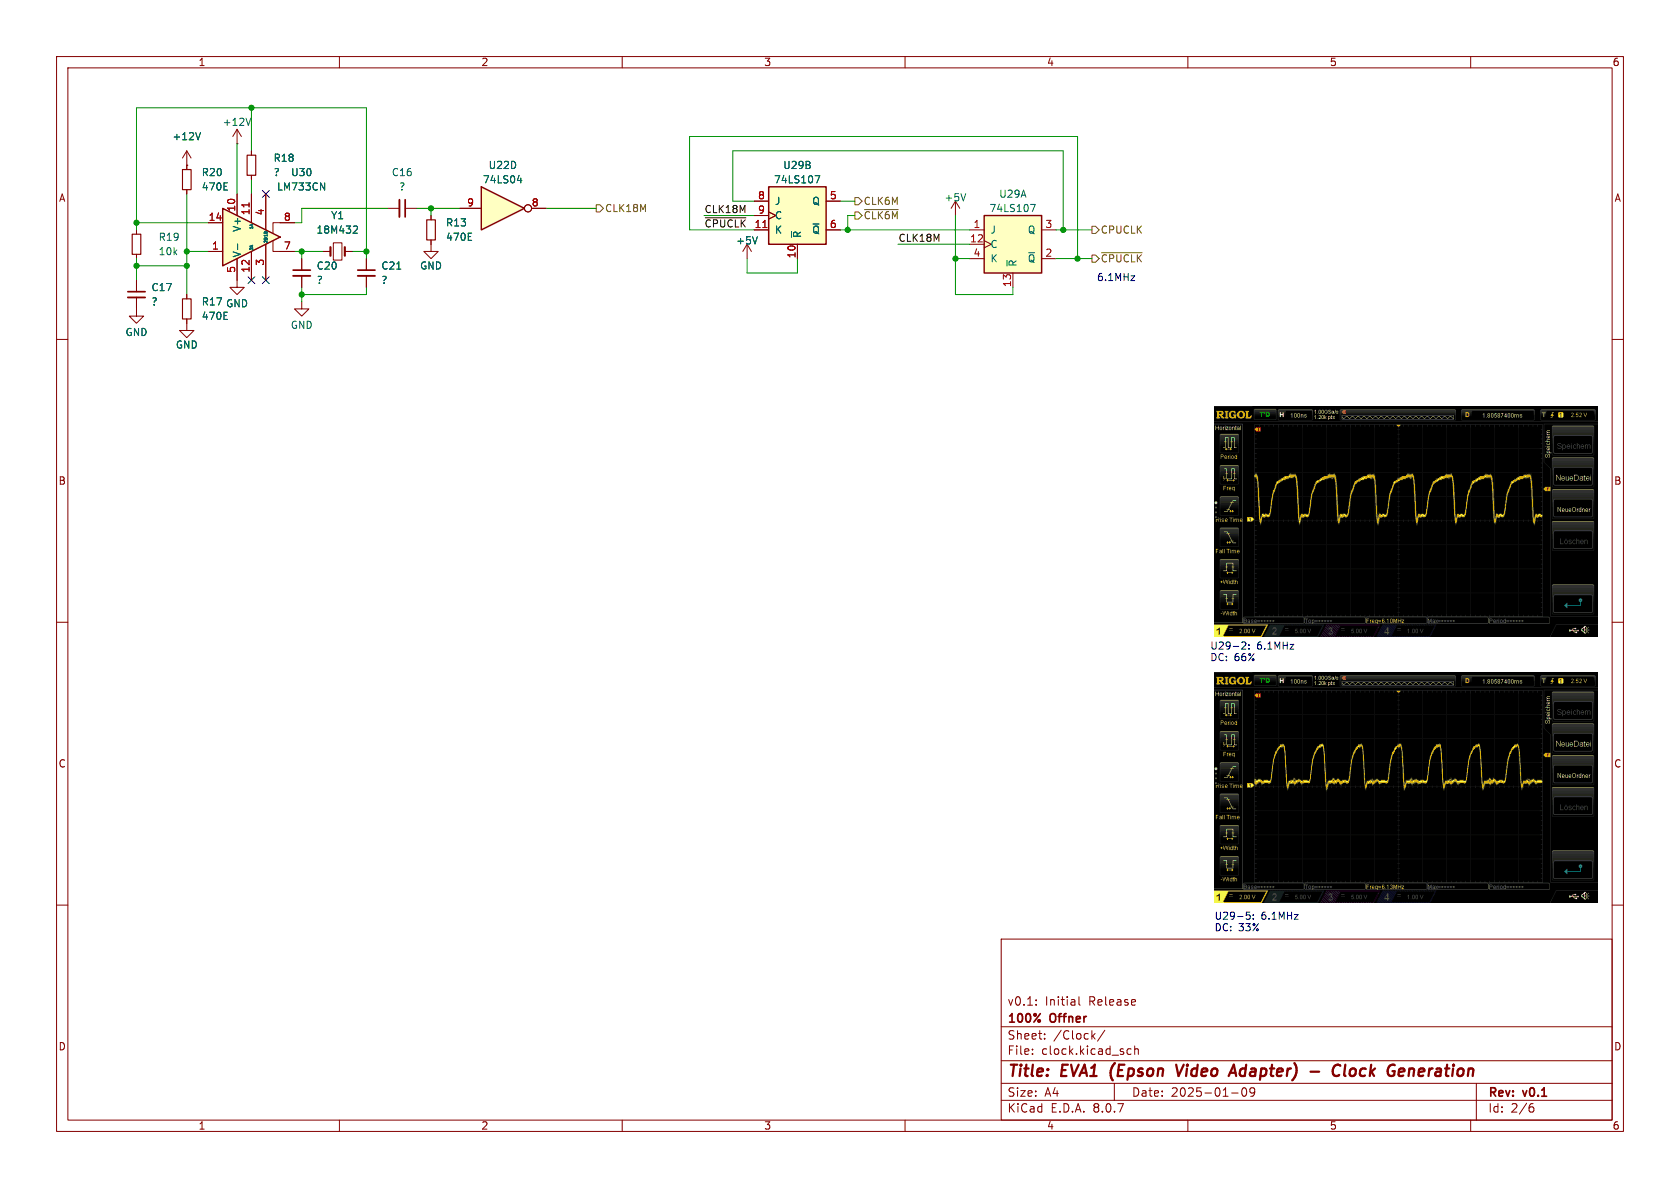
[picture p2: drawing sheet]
(kicad_sch
 (version 20231120)
 (generator "eeschema")
 (generator_version "8.0")
 (paper "A4")
 (title_block
  (title "EVA1 (Epson Video Adapter) - Clock Generation")
  (date "2025-01-09")
  (rev "v0.1")
  (company "100% Offner")
  (comment 1 "v0.1: Initial Release"))
 (lib_symbols
  (symbol "74xx:74LS04" (exclude_from_sim no) (in_bom yes) (on_board yes)
   (property "Reference" "U" (at 0 1.27 0) (effects (font (size 1.27 1.27))))
   (property "Value" "74LS04" (at 0 -1.27 0) (effects (font (size 1.27 1.27))))
   (property "Footprint" "" (at 0 0 0) (effects (font (size 1.27 1.27)) (hide yes)))
   (property "Datasheet" "http://www.ti.com/lit/gpn/sn74LS04" (at 0 0 0) (effects (font (size 1.27 1.27)) (hide yes)))
   (property "Description" "Hex Inverter" (at 0 0 0) (effects (font (size 1.27 1.27)) (hide yes)))
   (property "ki_locked" "" (at 0 0 0) (effects (font (size 1.27 1.27))))
   (symbol "74LS04_1_0"
    (polyline (pts (xy -3.81 3.81) (xy -3.81 -3.81) (xy 3.81 0) (xy -3.81 3.81)) (stroke (width 0.254) (type default)) (fill (type background)))
    (pin input line (at -7.62 0 0) (length 3.81) (name "~" (effects (font (size 1.27 1.27)))) (number "1" (effects (font (size 1.27 1.27)))))
    (pin output inverted (at 7.62 0 180) (length 3.81) (name "~" (effects (font (size 1.27 1.27)))) (number "2" (effects (font (size 1.27 1.27))))))
   (symbol "74LS04_2_0"
    (polyline (pts (xy -3.81 3.81) (xy -3.81 -3.81) (xy 3.81 0) (xy -3.81 3.81)) (stroke (width 0.254) (type default)) (fill (type background)))
    (pin input line (at -7.62 0 0) (length 3.81) (name "~" (effects (font (size 1.27 1.27)))) (number "3" (effects (font (size 1.27 1.27)))))
    (pin output inverted (at 7.62 0 180) (length 3.81) (name "~" (effects (font (size 1.27 1.27)))) (number "4" (effects (font (size 1.27 1.27))))))
   (symbol "74LS04_3_0"
    (polyline (pts (xy -3.81 3.81) (xy -3.81 -3.81) (xy 3.81 0) (xy -3.81 3.81)) (stroke (width 0.254) (type default)) (fill (type background)))
    (pin input line (at -7.62 0 0) (length 3.81) (name "~" (effects (font (size 1.27 1.27)))) (number "5" (effects (font (size 1.27 1.27)))))
    (pin output inverted (at 7.62 0 180) (length 3.81) (name "~" (effects (font (size 1.27 1.27)))) (number "6" (effects (font (size 1.27 1.27))))))
   (symbol "74LS04_4_0"
    (polyline (pts (xy -3.81 3.81) (xy -3.81 -3.81) (xy 3.81 0) (xy -3.81 3.81)) (stroke (width 0.254) (type default)) (fill (type background)))
    (pin output inverted (at 7.62 0 180) (length 3.81) (name "~" (effects (font (size 1.27 1.27)))) (number "8" (effects (font (size 1.27 1.27)))))
    (pin input line (at -7.62 0 0) (length 3.81) (name "~" (effects (font (size 1.27 1.27)))) (number "9" (effects (font (size 1.27 1.27))))))
   (symbol "74LS04_5_0"
    (polyline (pts (xy -3.81 3.81) (xy -3.81 -3.81) (xy 3.81 0) (xy -3.81 3.81)) (stroke (width 0.254) (type default)) (fill (type background)))
    (pin output inverted (at 7.62 0 180) (length 3.81) (name "~" (effects (font (size 1.27 1.27)))) (number "10" (effects (font (size 1.27 1.27)))))
    (pin input line (at -7.62 0 0) (length 3.81) (name "~" (effects (font (size 1.27 1.27)))) (number "11" (effects (font (size 1.27 1.27))))))
   (symbol "74LS04_6_0"
    (polyline (pts (xy -3.81 3.81) (xy -3.81 -3.81) (xy 3.81 0) (xy -3.81 3.81)) (stroke (width 0.254) (type default)) (fill (type background)))
    (pin output inverted (at 7.62 0 180) (length 3.81) (name "~" (effects (font (size 1.27 1.27)))) (number "12" (effects (font (size 1.27 1.27)))))
    (pin input line (at -7.62 0 0) (length 3.81) (name "~" (effects (font (size 1.27 1.27)))) (number "13" (effects (font (size 1.27 1.27))))))
   (symbol "74LS04_7_0"
    (pin power_in line (at 0 12.7 270) (length 5.08) (name "VCC" (effects (font (size 1.27 1.27)))) (number "14" (effects (font (size 1.27 1.27)))))
    (pin power_in line (at 0 -12.7 90) (length 5.08) (name "GND" (effects (font (size 1.27 1.27)))) (number "7" (effects (font (size 1.27 1.27))))))
   (symbol "74LS04_7_1"
    (rectangle (start -5.08 7.62) (end 5.08 -7.62) (stroke (width 0.254) (type default)) (fill (type background)))))
  (symbol "74xx:74LS107"
   (pin_names
    (offset 1.016)) (exclude_from_sim no) (in_bom yes) (on_board yes)
   (property "Reference" "U" (at -7.62 8.89 0) (effects (font (size 1.27 1.27))))
   (property "Value" "74LS107" (at -7.62 -8.89 0) (effects (font (size 1.27 1.27))))
   (property "Footprint" "" (at 0 0 0) (effects (font (size 1.27 1.27)) (hide yes)))
   (property "Datasheet" "http://www.ti.com/lit/gpn/sn74LS107" (at 0 0 0) (effects (font (size 1.27 1.27)) (hide yes)))
   (property "Description" "Dual JK Flip-Flop, reset" (at 0 0 0) (effects (font (size 1.27 1.27)) (hide yes)))
   (property "ki_locked" "" (at 0 0 0) (effects (font (size 1.27 1.27))))
   (symbol "74LS107_1_0"
    (pin input line (at -7.62 2.54 0) (length 2.54) (name "J" (effects (font (size 1.27 1.27)))) (number "1" (effects (font (size 1.27 1.27)))))
    (pin input clock (at -7.62 0 0) (length 2.54) (name "C" (effects (font (size 1.27 1.27)))) (number "12" (effects (font (size 1.27 1.27)))))
    (pin input line (at 0 -7.62 90) (length 2.54) (name "~{R}" (effects (font (size 1.27 1.27)))) (number "13" (effects (font (size 1.27 1.27)))))
    (pin output line (at 7.62 -2.54 180) (length 2.54) (name "~{Q}" (effects (font (size 1.27 1.27)))) (number "2" (effects (font (size 1.27 1.27)))))
    (pin output line (at 7.62 2.54 180) (length 2.54) (name "Q" (effects (font (size 1.27 1.27)))) (number "3" (effects (font (size 1.27 1.27)))))
    (pin input line (at -7.62 -2.54 0) (length 2.54) (name "K" (effects (font (size 1.27 1.27)))) (number "4" (effects (font (size 1.27 1.27))))))
   (symbol "74LS107_1_1"
    (rectangle (start -5.08 5.08) (end 5.08 -5.08) (stroke (width 0.254) (type default)) (fill (type background))))
   (symbol "74LS107_2_0"
    (pin input line (at 0 -7.62 90) (length 2.54) (name "~{R}" (effects (font (size 1.27 1.27)))) (number "10" (effects (font (size 1.27 1.27)))))
    (pin input line (at -7.62 -2.54 0) (length 2.54) (name "K" (effects (font (size 1.27 1.27)))) (number "11" (effects (font (size 1.27 1.27)))))
    (pin output line (at 7.62 2.54 180) (length 2.54) (name "Q" (effects (font (size 1.27 1.27)))) (number "5" (effects (font (size 1.27 1.27)))))
    (pin output line (at 7.62 -2.54 180) (length 2.54) (name "~{Q}" (effects (font (size 1.27 1.27)))) (number "6" (effects (font (size 1.27 1.27)))))
    (pin input line (at -7.62 2.54 0) (length 2.54) (name "J" (effects (font (size 1.27 1.27)))) (number "8" (effects (font (size 1.27 1.27)))))
    (pin input clock (at -7.62 0 0) (length 2.54) (name "C" (effects (font (size 1.27 1.27)))) (number "9" (effects (font (size 1.27 1.27))))))
   (symbol "74LS107_2_1"
    (rectangle (start -5.08 5.08) (end 5.08 -5.08) (stroke (width 0.254) (type default)) (fill (type background))))
   (symbol "74LS107_3_0"
    (pin power_in line (at 0 10.16 270) (length 2.54) (name "VCC" (effects (font (size 1.27 1.27)))) (number "14" (effects (font (size 1.27 1.27)))))
    (pin power_in line (at 0 -10.16 90) (length 2.54) (name "GND" (effects (font (size 1.27 1.27)))) (number "7" (effects (font (size 1.27 1.27))))))
   (symbol "74LS107_3_1"
    (rectangle (start -5.08 7.62) (end 5.08 -7.62) (stroke (width 0.254) (type default)) (fill (type background)))))
  (symbol "Amplifier_Difference:LM733CN"
   (pin_names
    (offset 0.127)) (exclude_from_sim no) (in_bom yes) (on_board yes)
   (property "Reference" "U" (at 3.81 6.35 0) (effects (font (size 1.27 1.27)) (justify left)))
   (property "Value" "LM733CN" (at 3.81 -6.35 0) (effects (font (size 1.27 1.27)) (justify left)))
   (property "Footprint" "Package_DIP:DIP-14_W7.62mm" (at 0 0 0) (effects (font (size 1.27 1.27)) (hide yes)))
   (property "Datasheet" "http://www.soemtron.org/downloads/disposals/lm733cn.pdf" (at 0 0 0) (effects (font (size 1.27 1.27)) (hide yes)))
   (property "Description" "Single Differential Amplifier, DIP-14" (at 0 0 0) (effects (font (size 1.27 1.27)) (hide yes)))
   (symbol "LM733CN_0_1"
    (polyline (pts (xy 5.08 -2.54) (xy 3.81 -2.54) (xy 3.81 -0.635)) (stroke (width 0) (type default)) (fill (type none)))
    (polyline (pts (xy 5.08 2.54) (xy 3.81 2.54) (xy 3.81 0.635)) (stroke (width 0) (type default)) (fill (type none)))
    (polyline (pts (xy 5.08 0) (xy -5.08 5.08) (xy -5.08 -5.08) (xy 5.08 0)) (stroke (width 0.254) (type default)) (fill (type background))))
   (symbol "LM733CN_1_1"
    (pin input line (at -7.62 -2.54 0) (length 2.54) (name "~" (effects (font (size 1.27 1.27)))) (number "1" (effects (font (size 1.27 1.27)))))
    (pin power_in line (at -2.54 7.62 270) (length 3.81) (name "V+" (effects (font (size 1.27 1.27)))) (number "10" (effects (font (size 1.27 1.27)))))
    (pin passive line (at 0 7.62 270) (length 5.08) (name "1A" (effects (font (size 0.508 0.508)))) (number "11" (effects (font (size 1.27 1.27)))))
    (pin passive line (at 0 -7.62 90) (length 5.08) (name "2A" (effects (font (size 0.508 0.508)))) (number "12" (effects (font (size 1.27 1.27)))))
    (pin no_connect line (at -2.54 -3.81 90) (length 2.54) hide (name "NC" (effects (font (size 1.27 1.27)))) (number "13" (effects (font (size 1.27 1.27)))))
    (pin input line (at -7.62 2.54 0) (length 2.54) (name "~" (effects (font (size 1.27 1.27)))) (number "14" (effects (font (size 1.27 1.27)))))
    (pin no_connect line (at 2.54 1.27 270) (length 2.54) hide (name "NC" (effects (font (size 1.27 1.27)))) (number "2" (effects (font (size 1.27 1.27)))))
    (pin passive line (at 2.54 -7.62 90) (length 6.35) (name "2B" (effects (font (size 0.508 0.508)))) (number "3" (effects (font (size 1.27 1.27)))))
    (pin passive line (at 2.54 7.62 270) (length 6.35) (name "1B" (effects (font (size 0.508 0.508)))) (number "4" (effects (font (size 1.27 1.27)))))
    (pin power_in line (at -2.54 -7.62 90) (length 3.81) (name "V-" (effects (font (size 1.27 1.27)))) (number "5" (effects (font (size 1.27 1.27)))))
    (pin no_connect line (at 0 2.54 270) (length 2.54) hide (name "NC" (effects (font (size 1.27 1.27)))) (number "6" (effects (font (size 1.27 1.27)))))
    (pin output line (at 7.62 -2.54 180) (length 2.54) (name "~" (effects (font (size 1.27 1.27)))) (number "7" (effects (font (size 1.27 1.27)))))
    (pin output line (at 7.62 2.54 180) (length 2.54) (name "~" (effects (font (size 1.27 1.27)))) (number "8" (effects (font (size 1.27 1.27)))))
    (pin no_connect line (at 0 -2.54 90) (length 2.54) hide (name "NC" (effects (font (size 1.27 1.27)))) (number "9" (effects (font (size 1.27 1.27)))))))
  (symbol "Device:C_Small"
   (pin_numbers hide)
   (pin_names
    (offset 0.254) hide) (exclude_from_sim no) (in_bom yes) (on_board yes)
   (property "Reference" "C" (at 0.254 1.778 0) (effects (font (size 1.27 1.27)) (justify left)))
   (property "Value" "C_Small" (at 0.254 -2.032 0) (effects (font (size 1.27 1.27)) (justify left)))
   (property "Footprint" "" (at 0 0 0) (effects (font (size 1.27 1.27)) (hide yes)))
   (property "Datasheet" "~" (at 0 0 0) (effects (font (size 1.27 1.27)) (hide yes)))
   (property "Description" "Unpolarized capacitor, small symbol" (at 0 0 0) (effects (font (size 1.27 1.27)) (hide yes)))
   (symbol "C_Small_0_1"
    (polyline (pts (xy -1.524 -0.508) (xy 1.524 -0.508)) (stroke (width 0.3302) (type default)) (fill (type none)))
    (polyline (pts (xy -1.524 0.508) (xy 1.524 0.508)) (stroke (width 0.3048) (type default)) (fill (type none))))
   (symbol "C_Small_1_1"
    (pin passive line (at 0 2.54 270) (length 2.032) (name "~" (effects (font (size 1.27 1.27)))) (number "1" (effects (font (size 1.27 1.27)))))
    (pin passive line (at 0 -2.54 90) (length 2.032) (name "~" (effects (font (size 1.27 1.27)))) (number "2" (effects (font (size 1.27 1.27)))))))
  (symbol "Device:Crystal_Small"
   (pin_numbers hide)
   (pin_names
    (offset 1.016) hide) (exclude_from_sim no) (in_bom yes) (on_board yes)
   (property "Reference" "Y" (at 0 2.54 0) (effects (font (size 1.27 1.27))))
   (property "Value" "Crystal_Small" (at 0 -2.54 0) (effects (font (size 1.27 1.27))))
   (property "Footprint" "" (at 0 0 0) (effects (font (size 1.27 1.27)) (hide yes)))
   (property "Datasheet" "~" (at 0 0 0) (effects (font (size 1.27 1.27)) (hide yes)))
   (property "Description" "Two pin crystal, small symbol" (at 0 0 0) (effects (font (size 1.27 1.27)) (hide yes)))
   (symbol "Crystal_Small_0_1"
    (rectangle (start -0.762 -1.524) (end 0.762 1.524) (stroke (width 0) (type default)) (fill (type none)))
    (polyline (pts (xy -1.27 -0.762) (xy -1.27 0.762)) (stroke (width 0.381) (type default)) (fill (type none)))
    (polyline (pts (xy 1.27 -0.762) (xy 1.27 0.762)) (stroke (width 0.381) (type default)) (fill (type none))))
   (symbol "Crystal_Small_1_1"
    (pin passive line (at -2.54 0 0) (length 1.27) (name "1" (effects (font (size 1.27 1.27)))) (number "1" (effects (font (size 1.27 1.27)))))
    (pin passive line (at 2.54 0 180) (length 1.27) (name "2" (effects (font (size 1.27 1.27)))) (number "2" (effects (font (size 1.27 1.27)))))))
  (symbol "Device:R_Small"
   (pin_numbers hide)
   (pin_names
    (offset 0.254) hide) (exclude_from_sim no) (in_bom yes) (on_board yes)
   (property "Reference" "R" (at 0.762 0.508 0) (effects (font (size 1.27 1.27)) (justify left)))
   (property "Value" "R_Small" (at 0.762 -1.016 0) (effects (font (size 1.27 1.27)) (justify left)))
   (property "Footprint" "" (at 0 0 0) (effects (font (size 1.27 1.27)) (hide yes)))
   (property "Datasheet" "~" (at 0 0 0) (effects (font (size 1.27 1.27)) (hide yes)))
   (property "Description" "Resistor, small symbol" (at 0 0 0) (effects (font (size 1.27 1.27)) (hide yes)))
   (symbol "R_Small_0_1"
    (rectangle (start -0.762 1.778) (end 0.762 -1.778) (stroke (width 0.2032) (type default)) (fill (type none))))
   (symbol "R_Small_1_1"
    (pin passive line (at 0 2.54 270) (length 0.762) (name "~" (effects (font (size 1.27 1.27)))) (number "1" (effects (font (size 1.27 1.27)))))
    (pin passive line (at 0 -2.54 90) (length 0.762) (name "~" (effects (font (size 1.27 1.27)))) (number "2" (effects (font (size 1.27 1.27)))))))
  (symbol "GND_1"
   (power)
   (pin_names
    (offset 0)) (exclude_from_sim no) (in_bom yes) (on_board yes)
   (property "Reference" "#PWR" (at 0 -6.35 0) (effects (font (size 1.27 1.27)) (hide yes)))
   (property "Value" "GND_1" (at 0 -3.81 0) (effects (font (size 1.27 1.27))))
   (property "Footprint" "" (at 0 0 0) (effects (font (size 1.27 1.27)) (hide yes)))
   (property "Datasheet" "" (at 0 0 0) (effects (font (size 1.27 1.27)) (hide yes)))
   (property "Description" "Power symbol creates a global label with name \"GND\" , ground" (at 0 0 0) (effects (font (size 1.27 1.27)) (hide yes)))
   (symbol "GND_1_0_1"
    (polyline (pts (xy 0 0) (xy 0 -1.27) (xy 1.27 -1.27) (xy 0 -2.54) (xy -1.27 -1.27) (xy 0 -1.27)) (stroke (width 0) (type default)) (fill (type none))))
   (symbol "GND_1_1_1"
    (pin power_in line (at 0 0 270) (length 0) hide (name "GND" (effects (font (size 1.27 1.27)))) (number "1" (effects (font (size 1.27 1.27)))))))
  (symbol "power:+12V"
   (power)
   (pin_numbers hide)
   (pin_names
    (offset 0) hide) (exclude_from_sim no) (in_bom yes) (on_board yes)
   (property "Reference" "#PWR" (at 0 -3.81 0) (effects (font (size 1.27 1.27)) (hide yes)))
   (property "Value" "+12V" (at 0 3.556 0) (effects (font (size 1.27 1.27))))
   (property "Footprint" "" (at 0 0 0) (effects (font (size 1.27 1.27)) (hide yes)))
   (property "Datasheet" "" (at 0 0 0) (effects (font (size 1.27 1.27)) (hide yes)))
   (property "Description" "Power symbol creates a global label with name \"+12V\"" (at 0 0 0) (effects (font (size 1.27 1.27)) (hide yes)))
   (symbol "+12V_0_1"
    (polyline (pts (xy -0.762 1.27) (xy 0 2.54)) (stroke (width 0) (type default)) (fill (type none)))
    (polyline (pts (xy 0 0) (xy 0 2.54)) (stroke (width 0) (type default)) (fill (type none)))
    (polyline (pts (xy 0 2.54) (xy 0.762 1.27)) (stroke (width 0) (type default)) (fill (type none))))
   (symbol "+12V_1_1"
    (pin power_in line (at 0 0 90) (length 0) (name "~" (effects (font (size 1.27 1.27)))) (number "1" (effects (font (size 1.27 1.27)))))))
  (symbol "power:+5V"
   (power)
   (pin_names
    (offset 0)) (exclude_from_sim no) (in_bom yes) (on_board yes)
   (property "Reference" "#PWR" (at 0 -3.81 0) (effects (font (size 1.27 1.27)) (hide yes)))
   (property "Value" "+5V" (at 0 3.556 0) (effects (font (size 1.27 1.27))))
   (property "Footprint" "" (at 0 0 0) (effects (font (size 1.27 1.27)) (hide yes)))
   (property "Datasheet" "" (at 0 0 0) (effects (font (size 1.27 1.27)) (hide yes)))
   (property "Description" "Power symbol creates a global label with name \"+5V\"" (at 0 0 0) (effects (font (size 1.27 1.27)) (hide yes)))
   (symbol "+5V_0_1"
    (polyline (pts (xy -0.762 1.27) (xy 0 2.54)) (stroke (width 0) (type default)) (fill (type none)))
    (polyline (pts (xy 0 0) (xy 0 2.54)) (stroke (width 0) (type default)) (fill (type none)))
    (polyline (pts (xy 0 2.54) (xy 0.762 1.27)) (stroke (width 0) (type default)) (fill (type none))))
   (symbol "+5V_1_1"
    (pin power_in line (at 0 0 90) (length 0) hide (name "+5V" (effects (font (size 1.27 1.27)))) (number "1" (effects (font (size 1.27 1.27)))))))
  (symbol "power:GND"
   (power)
   (pin_names
    (offset 0)) (exclude_from_sim no) (in_bom yes) (on_board yes)
   (property "Reference" "#PWR" (at 0 -6.35 0) (effects (font (size 1.27 1.27)) (hide yes)))
   (property "Value" "GND" (at 0 -3.81 0) (effects (font (size 1.27 1.27))))
   (property "Footprint" "" (at 0 0 0) (effects (font (size 1.27 1.27)) (hide yes)))
   (property "Datasheet" "" (at 0 0 0) (effects (font (size 1.27 1.27)) (hide yes)))
   (property "Description" "Power symbol creates a global label with name \"GND\" , ground" (at 0 0 0) (effects (font (size 1.27 1.27)) (hide yes)))
   (symbol "GND_0_1"
    (polyline (pts (xy 0 0) (xy 0 -1.27) (xy 1.27 -1.27) (xy 0 -2.54) (xy -1.27 -1.27) (xy 0 -1.27)) (stroke (width 0) (type default)) (fill (type none))))
   (symbol "GND_1_1"
    (pin power_in line (at 0 0 270) (length 0) hide (name "GND" (effects (font (size 1.27 1.27)))) (number "1" (effects (font (size 1.27 1.27))))))))
 (junction
  (at 64.77 44.45)
  (diameter 0)
  (color 0 0 0 0))
 (junction
  (at 33.02 46.99)
  (diameter 0)
  (color 0 0 0 0))
 (junction
  (at 190.5 45.72)
  (diameter 0)
  (color 0 0 0 0))
 (junction
  (at 168.91 45.72)
  (diameter 0)
  (color 0 0 0 0))
 (junction
  (at 187.96 40.64)
  (diameter 0)
  (color 0 0 0 0))
 (junction
  (at 24.13 46.99)
  (diameter 0)
  (color 0 0 0 0))
 (junction
  (at 53.34 52.07)
  (diameter 0)
  (color 0 0 0 0))
 (junction
  (at 33.02 44.45)
  (diameter 0)
  (color 0 0 0 0))
 (junction
  (at 44.45 19.05)
  (diameter 0)
  (color 0 0 0 0))
 (junction
  (at 76.2 36.83)
  (diameter 0)
  (color 0 0 0 0))
 (junction
  (at 53.34 44.45)
  (diameter 0)
  (color 0 0 0 0))
 (junction
  (at 149.86 40.64)
  (diameter 0)
  (color 0 0 0 0))
 (junction
  (at 24.13 39.37)
  (diameter 0)
  (color 0 0 0 0))
 (no_connect
  (at 44.45 49.53))
 (no_connect
  (at 46.99 49.53))
 (no_connect
  (at 46.99 34.29))
 (wire
  (pts (xy 53.34 39.37) (xy 53.34 36.83))
  (stroke (width 0) (type default)))
 (wire
  (pts (xy 149.86 40.64) (xy 171.45 40.64))
  (stroke (width 0) (type default)))
 (wire
  (pts (xy 124.46 38.1) (xy 133.35 38.1))
  (stroke (width 0) (type default)))
 (wire
  (pts (xy 36.83 44.45) (xy 33.02 44.45))
  (stroke (width 0) (type default)))
 (wire
  (pts (xy 190.5 45.72) (xy 190.5 24.13))
  (stroke (width 0) (type default)))
 (wire
  (pts (xy 44.45 19.05) (xy 24.13 19.05))
  (stroke (width 0) (type default)))
 (wire
  (pts (xy 140.97 45.72) (xy 140.97 48.26))
  (stroke (width 0) (type default)))
 (wire
  (pts (xy 76.2 36.83) (xy 81.28 36.83))
  (stroke (width 0) (type default)))
 (wire
  (pts (xy 53.34 36.83) (xy 68.58 36.83))
  (stroke (width 0) (type default)))
 (wire
  (pts (xy 33.02 34.29) (xy 33.02 44.45))
  (stroke (width 0) (type default)))
 (wire
  (pts (xy 24.13 46.99) (xy 33.02 46.99))
  (stroke (width 0) (type default)))
 (wire
  (pts (xy 187.96 40.64) (xy 187.96 26.67))
  (stroke (width 0) (type default)))
 (wire
  (pts (xy 149.86 38.1) (xy 151.13 38.1))
  (stroke (width 0) (type default)))
 (wire
  (pts (xy 36.83 39.37) (xy 24.13 39.37))
  (stroke (width 0) (type default)))
 (wire
  (pts (xy 105.41 36.83) (xy 96.52 36.83))
  (stroke (width 0) (type default)))
 (wire
  (pts (xy 53.34 52.07) (xy 53.34 53.34))
  (stroke (width 0) (type default)))
 (wire
  (pts (xy 64.77 44.45) (xy 64.77 45.72))
  (stroke (width 0) (type default)))
 (wire
  (pts (xy 24.13 39.37) (xy 24.13 40.64))
  (stroke (width 0) (type default)))
 (wire
  (pts (xy 62.23 44.45) (xy 64.77 44.45))
  (stroke (width 0) (type default)))
 (wire
  (pts (xy 129.54 26.67) (xy 129.54 35.56))
  (stroke (width 0) (type default)))
 (wire
  (pts (xy 53.34 44.45) (xy 53.34 45.72))
  (stroke (width 0) (type default)))
 (wire
  (pts (xy 129.54 26.67) (xy 187.96 26.67))
  (stroke (width 0) (type default)))
 (wire
  (pts (xy 179.07 50.8) (xy 179.07 52.07))
  (stroke (width 0) (type default)))
 (wire
  (pts (xy 33.02 46.99) (xy 33.02 52.07))
  (stroke (width 0) (type default)))
 (wire
  (pts (xy 44.45 31.75) (xy 44.45 34.29))
  (stroke (width 0) (type default)))
 (wire
  (pts (xy 64.77 44.45) (xy 64.77 19.05))
  (stroke (width 0) (type default)))
 (wire
  (pts (xy 53.34 44.45) (xy 57.15 44.45))
  (stroke (width 0) (type default)))
 (wire
  (pts (xy 132.08 48.26) (xy 140.97 48.26))
  (stroke (width 0) (type default)))
 (wire
  (pts (xy 132.08 45.72) (xy 132.08 48.26))
  (stroke (width 0) (type default)))
 (wire
  (pts (xy 64.77 19.05) (xy 44.45 19.05))
  (stroke (width 0) (type default)))
 (wire
  (pts (xy 53.34 44.45) (xy 52.07 44.45))
  (stroke (width 0) (type default)))
 (wire
  (pts (xy 190.5 24.13) (xy 121.92 24.13))
  (stroke (width 0) (type default)))
 (wire
  (pts (xy 24.13 19.05) (xy 24.13 39.37))
  (stroke (width 0) (type default)))
 (wire
  (pts (xy 33.02 44.45) (xy 33.02 46.99))
  (stroke (width 0) (type default)))
 (wire
  (pts (xy 41.91 25.4) (xy 41.91 34.29))
  (stroke (width 0) (type default)))
 (wire
  (pts (xy 24.13 46.99) (xy 24.13 49.53))
  (stroke (width 0) (type default)))
 (wire
  (pts (xy 186.69 40.64) (xy 187.96 40.64))
  (stroke (width 0) (type default)))
 (wire
  (pts (xy 187.96 40.64) (xy 193.04 40.64))
  (stroke (width 0) (type default)))
 (wire
  (pts (xy 24.13 45.72) (xy 24.13 46.99))
  (stroke (width 0) (type default)))
 (wire
  (pts (xy 76.2 36.83) (xy 76.2 38.1))
  (stroke (width 0) (type default)))
 (wire
  (pts (xy 179.07 52.07) (xy 168.91 52.07))
  (stroke (width 0) (type default)))
 (wire
  (pts (xy 149.86 40.64) (xy 149.86 38.1))
  (stroke (width 0) (type default)))
 (wire
  (pts (xy 148.59 40.64) (xy 149.86 40.64))
  (stroke (width 0) (type default)))
 (wire
  (pts (xy 148.59 35.56) (xy 151.13 35.56))
  (stroke (width 0) (type default)))
 (wire
  (pts (xy 168.91 45.72) (xy 171.45 45.72))
  (stroke (width 0) (type default)))
 (wire
  (pts (xy 168.91 45.72) (xy 168.91 52.07))
  (stroke (width 0) (type default)))
 (wire
  (pts (xy 158.75 43.18) (xy 171.45 43.18))
  (stroke (width 0) (type default)))
 (wire
  (pts (xy 44.45 19.05) (xy 44.45 26.67))
  (stroke (width 0) (type default)))
 (wire
  (pts (xy 73.66 36.83) (xy 76.2 36.83))
  (stroke (width 0) (type default)))
 (wire
  (pts (xy 64.77 52.07) (xy 64.77 50.8))
  (stroke (width 0) (type default)))
 (wire
  (pts (xy 53.34 50.8) (xy 53.34 52.07))
  (stroke (width 0) (type default)))
 (wire
  (pts (xy 52.07 39.37) (xy 53.34 39.37))
  (stroke (width 0) (type default)))
 (wire
  (pts (xy 53.34 52.07) (xy 64.77 52.07))
  (stroke (width 0) (type default)))
 (wire
  (pts (xy 186.69 45.72) (xy 190.5 45.72))
  (stroke (width 0) (type default)))
 (wire
  (pts (xy 121.92 24.13) (xy 121.92 40.64))
  (stroke (width 0) (type default)))
 (wire
  (pts (xy 168.91 38.1) (xy 168.91 45.72))
  (stroke (width 0) (type default)))
 (wire
  (pts (xy 129.54 35.56) (xy 133.35 35.56))
  (stroke (width 0) (type default)))
 (wire
  (pts (xy 121.92 40.64) (xy 133.35 40.64))
  (stroke (width 0) (type default)))
 (wire
  (pts (xy 190.5 45.72) (xy 193.04 45.72))
  (stroke (width 0) (type default)))
 (image
  (at 248.539 139.192)
  (data))
 (image
  (at 248.539 92.202)
  (data))
 (text "U29-2: 6.1MHz\nDC: 66%"
  (exclude_from_sim no)
  (at 213.868 115.443 0)
  (effects (font (size 1.27 1.27)) (justify left)))
 (text "6.1MHz"
  (exclude_from_sim no)
  (at 197.358 49.276 0)
  (effects (font (size 1.27 1.27))))
 (text "U29-5: 6.1MHz\nDC: 33%"
  (exclude_from_sim no)
  (at 214.63 163.195 0)
  (effects (font (size 1.27 1.27)) (justify left)))
 (label "~{CPUCLK}"
  (at 124.46 40.64 0)
  (fields_autoplaced yes)
  (effects (font (size 1.27 1.27)) (justify left bottom)))
 (label "CLK18M"
  (at 124.46 38.1 0)
  (fields_autoplaced yes)
  (effects (font (size 1.27 1.27)) (justify left bottom)))
 (label "CLK18M"
  (at 158.75 43.18 0)
  (fields_autoplaced yes)
  (effects (font (size 1.27 1.27)) (justify left bottom)))
 (hierarchical_label "~{CLK6M}"
  (shape output)
  (at 151.13 38.1 0)
  (fields_autoplaced yes)
  (effects (font (size 1.27 1.27)) (justify left)))
 (hierarchical_label "~{CPUCLK}"
  (shape output)
  (at 193.04 45.72 0)
  (fields_autoplaced yes)
  (effects (font (size 1.27 1.27)) (justify left)))
 (hierarchical_label "CLK6M"
  (shape output)
  (at 151.13 35.56 0)
  (fields_autoplaced yes)
  (effects (font (size 1.27 1.27)) (justify left)))
 (hierarchical_label "CPUCLK"
  (shape output)
  (at 193.04 40.64 0)
  (fields_autoplaced yes)
  (effects (font (size 1.27 1.27)) (justify left)))
 (hierarchical_label "CLK18M"
  (shape output)
  (at 105.41 36.83 0)
  (fields_autoplaced yes)
  (effects (font (size 1.27 1.27)) (justify left)))
 (symbol
  (lib_name "GND_1")
  (lib_id "power:GND")
  (at 53.34 53.34 0)
  (unit 1)
  (exclude_from_sim no)
  (in_bom yes)
  (on_board yes)
  (dnp no)
  (fields_autoplaced yes)
  (property "Reference" "#PWR0153" (at 53.34 59.69 0) (effects (font (size 1.27 1.27)) (hide yes)))
  (property "Value" "GND" (at 53.34 57.4731 0) (effects (font (size 1.27 1.27))))
  (property "Footprint" "" (at 53.34 53.34 0) (effects (font (size 1.27 1.27)) (hide yes)))
  (property "Datasheet" "" (at 53.34 53.34 0) (effects (font (size 1.27 1.27)) (hide yes)))
  (property "Description" "" (at 53.34 53.34 0) (effects (font (size 1.27 1.27)) (hide yes)))
  (pin "1"))
 (symbol
  (lib_id "74xx:74LS107")
  (at 140.97 38.1 0)
  (unit 2)
  (exclude_from_sim no)
  (in_bom yes)
  (on_board yes)
  (dnp no)
  (fields_autoplaced yes)
  (property "Reference" "U29" (at 140.97 29.21 0) (effects (font (size 1.27 1.27))))
  (property "Value" "74LS107" (at 140.97 31.75 0) (effects (font (size 1.27 1.27))))
  (property "Footprint" "Package_DIP:DIP-14_W7.62mm" (at 140.97 38.1 0) (effects (font (size 1.27 1.27)) (hide yes)))
  (property "Datasheet" "http://www.ti.com/lit/gpn/sn74LS107" (at 140.97 38.1 0) (effects (font (size 1.27 1.27)) (hide yes)))
  (property "Description" "Dual JK Flip-Flop, reset" (at 140.97 38.1 0) (effects (font (size 1.27 1.27)) (hide yes)))
  (pin "7")
  (pin "6")
  (pin "11")
  (pin "13")
  (pin "3")
  (pin "2")
  (pin "12")
  (pin "9")
  (pin "14")
  (pin "10")
  (pin "4")
  (pin "8")
  (pin "1")
  (pin "5"))
 (symbol
  (lib_id "power:+5V")
  (at 132.08 45.72 0)
  (unit 1)
  (exclude_from_sim no)
  (in_bom yes)
  (on_board yes)
  (dnp no)
  (property "Reference" "#PWR0146" (at 132.08 49.53 0) (effects (font (size 1.27 1.27)) (hide yes)))
  (property "Value" "+5V" (at 132.08 42.545 0) (effects (font (size 1.27 1.27))))
  (property "Footprint" "" (at 132.08 45.72 0) (effects (font (size 1.27 1.27)) (hide yes)))
  (property "Datasheet" "" (at 132.08 45.72 0) (effects (font (size 1.27 1.27)) (hide yes)))
  (property "Description" "" (at 132.08 45.72 0) (effects (font (size 1.27 1.27)) (hide yes)))
  (pin "1"))
 (symbol
  (lib_id "Device:C_Small")
  (at 64.77 48.26 0)
  (unit 1)
  (exclude_from_sim no)
  (in_bom yes)
  (on_board yes)
  (dnp no)
  (fields_autoplaced yes)
  (property "Reference" "C21" (at 67.31 46.9962 0) (effects (font (size 1.27 1.27)) (justify left)))
  (property "Value" "?" (at 67.31 49.5362 0) (effects (font (size 1.27 1.27)) (justify left)))
  (property "Footprint" "Capacitor_THT:C_Disc_D4.7mm_W2.5mm_P5.00mm" (at 64.77 48.26 0) (effects (font (size 1.27 1.27)) (hide yes)))
  (property "Datasheet" "~" (at 64.77 48.26 0) (effects (font (size 1.27 1.27)) (hide yes)))
  (property "Description" "" (at 64.77 48.26 0) (effects (font (size 1.27 1.27)) (hide yes)))
  (pin "1")
  (pin "2"))
 (symbol
  (lib_id "power:GND")
  (at 76.2 43.18 0)
  (unit 1)
  (exclude_from_sim no)
  (in_bom yes)
  (on_board yes)
  (dnp no)
  (property "Reference" "#PWR0162" (at 76.2 49.53 0) (effects (font (size 1.27 1.27)) (hide yes)))
  (property "Value" "GND" (at 76.2 46.99 0) (effects (font (size 1.27 1.27))))
  (property "Footprint" "" (at 76.2 43.18 0) (effects (font (size 1.27 1.27)) (hide yes)))
  (property "Datasheet" "" (at 76.2 43.18 0) (effects (font (size 1.27 1.27)) (hide yes)))
  (property "Description" "" (at 76.2 43.18 0) (effects (font (size 1.27 1.27)) (hide yes)))
  (pin "1"))
 (symbol
  (lib_id "power:+12V")
  (at 41.91 25.4 0)
  (unit 1)
  (exclude_from_sim no)
  (in_bom yes)
  (on_board yes)
  (dnp no)
  (fields_autoplaced yes)
  (property "Reference" "#PWR0148" (at 41.91 29.21 0) (effects (font (size 1.27 1.27)) (hide yes)))
  (property "Value" "+12V" (at 41.91 21.59 0) (effects (font (size 1.27 1.27))))
  (property "Footprint" "" (at 41.91 25.4 0) (effects (font (size 1.27 1.27)) (hide yes)))
  (property "Datasheet" "" (at 41.91 25.4 0) (effects (font (size 1.27 1.27)) (hide yes)))
  (property "Description" "Power symbol creates a global label with name \"+12V\"" (at 41.91 25.4 0) (effects (font (size 1.27 1.27)) (hide yes)))
  (pin "1"))
 (symbol
  (lib_id "Device:R_Small")
  (at 33.02 54.61 0)
  (unit 1)
  (exclude_from_sim no)
  (in_bom yes)
  (on_board yes)
  (dnp no)
  (fields_autoplaced yes)
  (property "Reference" "R17" (at 35.56 53.3399 0) (effects (font (size 1.27 1.27)) (justify left)))
  (property "Value" "470E" (at 35.56 55.8799 0) (effects (font (size 1.27 1.27)) (justify left)))
  (property "Footprint" "Resistor_THT:R_Axial_DIN0411_L9.9mm_D3.6mm_P12.70mm_Horizontal" (at 33.02 54.61 0) (effects (font (size 1.27 1.27)) (hide yes)))
  (property "Datasheet" "~" (at 33.02 54.61 0) (effects (font (size 1.27 1.27)) (hide yes)))
  (property "Description" "Resistor, small symbol" (at 33.02 54.61 0) (effects (font (size 1.27 1.27)) (hide yes)))
  (pin "1")
  (pin "2"))
 (symbol
  (lib_name "GND_1")
  (lib_id "power:GND")
  (at 24.13 54.61 0)
  (unit 1)
  (exclude_from_sim no)
  (in_bom yes)
  (on_board yes)
  (dnp no)
  (fields_autoplaced yes)
  (property "Reference" "#PWR034" (at 24.13 60.96 0) (effects (font (size 1.27 1.27)) (hide yes)))
  (property "Value" "GND" (at 24.13 58.7431 0) (effects (font (size 1.27 1.27))))
  (property "Footprint" "" (at 24.13 54.61 0) (effects (font (size 1.27 1.27)) (hide yes)))
  (property "Datasheet" "" (at 24.13 54.61 0) (effects (font (size 1.27 1.27)) (hide yes)))
  (property "Description" "" (at 24.13 54.61 0) (effects (font (size 1.27 1.27)) (hide yes)))
  (pin "1"))
 (symbol
  (lib_id "Amplifier_Difference:LM733CN")
  (at 44.45 41.91 0)
  (unit 1)
  (exclude_from_sim no)
  (in_bom yes)
  (on_board yes)
  (dnp no)
  (property "Reference" "U30" (at 53.34 30.48 0) (effects (font (size 1.27 1.27))))
  (property "Value" "LM733CN" (at 53.34 33.02 0) (effects (font (size 1.27 1.27))))
  (property "Footprint" "Package_DIP:DIP-14_W7.62mm" (at 44.45 41.91 0) (effects (font (size 1.27 1.27)) (hide yes)))
  (property "Datasheet" "http://www.soemtron.org/downloads/disposals/lm733cn.pdf" (at 44.45 41.91 0) (effects (font (size 1.27 1.27)) (hide yes)))
  (property "Description" "Single Differential Amplifier, DIP-14" (at 44.45 41.91 0) (effects (font (size 1.27 1.27)) (hide yes)))
  (pin "14")
  (pin "8")
  (pin "3")
  (pin "4")
  (pin "10")
  (pin "11")
  (pin "13")
  (pin "5")
  (pin "12")
  (pin "2")
  (pin "6")
  (pin "7")
  (pin "9")
  (pin "1"))
 (symbol
  (lib_id "Device:C_Small")
  (at 24.13 52.07 0)
  (unit 1)
  (exclude_from_sim no)
  (in_bom yes)
  (on_board yes)
  (dnp no)
  (fields_autoplaced yes)
  (property "Reference" "C17" (at 26.67 50.8062 0) (effects (font (size 1.27 1.27)) (justify left)))
  (property "Value" "?" (at 26.67 53.3462 0) (effects (font (size 1.27 1.27)) (justify left)))
  (property "Footprint" "Capacitor_THT:C_Disc_D4.7mm_W2.5mm_P5.00mm" (at 24.13 52.07 0) (effects (font (size 1.27 1.27)) (hide yes)))
  (property "Datasheet" "~" (at 24.13 52.07 0) (effects (font (size 1.27 1.27)) (hide yes)))
  (property "Description" "" (at 24.13 52.07 0) (effects (font (size 1.27 1.27)) (hide yes)))
  (pin "1")
  (pin "2"))
 (symbol
  (lib_id "74xx:74LS107")
  (at 179.07 43.18 0)
  (unit 1)
  (exclude_from_sim no)
  (in_bom yes)
  (on_board yes)
  (dnp no)
  (fields_autoplaced yes)
  (property "Reference" "U29" (at 179.07 34.29 0) (effects (font (size 1.27 1.27))))
  (property "Value" "74LS107" (at 179.07 36.83 0) (effects (font (size 1.27 1.27))))
  (property "Footprint" "Package_DIP:DIP-14_W7.62mm" (at 179.07 43.18 0) (effects (font (size 1.27 1.27)) (hide yes)))
  (property "Datasheet" "http://www.ti.com/lit/gpn/sn74LS107" (at 179.07 43.18 0) (effects (font (size 1.27 1.27)) (hide yes)))
  (property "Description" "Dual JK Flip-Flop, reset" (at 179.07 43.18 0) (effects (font (size 1.27 1.27)) (hide yes)))
  (pin "7")
  (pin "6")
  (pin "11")
  (pin "13")
  (pin "3")
  (pin "2")
  (pin "12")
  (pin "9")
  (pin "14")
  (pin "10")
  (pin "4")
  (pin "8")
  (pin "1")
  (pin "5"))
 (symbol
  (lib_id "74xx:74LS04")
  (at 88.9 36.83 0)
  (unit 4)
  (exclude_from_sim no)
  (in_bom yes)
  (on_board yes)
  (dnp no)
  (fields_autoplaced yes)
  (property "Reference" "U22" (at 88.9 29.21 0) (effects (font (size 1.27 1.27))))
  (property "Value" "74LS04" (at 88.9 31.75 0) (effects (font (size 1.27 1.27))))
  (property "Footprint" "Package_DIP:DIP-14_W7.62mm" (at 88.9 36.83 0) (effects (font (size 1.27 1.27)) (hide yes)))
  (property "Datasheet" "http://www.ti.com/lit/gpn/sn74LS04" (at 88.9 36.83 0) (effects (font (size 1.27 1.27)) (hide yes)))
  (property "Description" "Hex Inverter" (at 88.9 36.83 0) (effects (font (size 1.27 1.27)) (hide yes)))
  (pin "13")
  (pin "9")
  (pin "1")
  (pin "4")
  (pin "6")
  (pin "8")
  (pin "14")
  (pin "7")
  (pin "3")
  (pin "2")
  (pin "12")
  (pin "5")
  (pin "10")
  (pin "11"))
 (symbol
  (lib_id "Device:Crystal_Small")
  (at 59.69 44.45 0)
  (unit 1)
  (exclude_from_sim no)
  (in_bom yes)
  (on_board yes)
  (dnp no)
  (fields_autoplaced yes)
  (property "Reference" "Y1" (at 59.69 38.1 0) (effects (font (size 1.27 1.27))))
  (property "Value" "18M432" (at 59.69 40.64 0) (effects (font (size 1.27 1.27))))
  (property "Footprint" "Crystal:Crystal_HC49-U_Vertical" (at 59.69 44.45 0) (effects (font (size 1.27 1.27)) (hide yes)))
  (property "Datasheet" "~" (at 59.69 44.45 0) (effects (font (size 1.27 1.27)) (hide yes)))
  (property "Description" "" (at 59.69 44.45 0) (effects (font (size 1.27 1.27)) (hide yes)))
  (pin "2")
  (pin "1"))
 (symbol
  (lib_id "Device:C_Small")
  (at 71.12 36.83 270)
  (unit 1)
  (exclude_from_sim no)
  (in_bom yes)
  (on_board yes)
  (dnp no)
  (fields_autoplaced yes)
  (property "Reference" "C16" (at 71.1136 30.48 90) (effects (font (size 1.27 1.27))))
  (property "Value" "?" (at 71.1136 33.02 90) (effects (font (size 1.27 1.27))))
  (property "Footprint" "Capacitor_THT:C_Disc_D4.7mm_W2.5mm_P5.00mm" (at 71.12 36.83 0) (effects (font (size 1.27 1.27)) (hide yes)))
  (property "Datasheet" "~" (at 71.12 36.83 0) (effects (font (size 1.27 1.27)) (hide yes)))
  (property "Description" "" (at 71.12 36.83 0) (effects (font (size 1.27 1.27)) (hide yes)))
  (pin "1")
  (pin "2"))
 (symbol
  (lib_id "Device:R_Small")
  (at 44.45 29.21 180)
  (unit 1)
  (exclude_from_sim no)
  (in_bom yes)
  (on_board yes)
  (dnp no)
  (fields_autoplaced yes)
  (property "Reference" "R18" (at 48.26 27.9399 0) (effects (font (size 1.27 1.27)) (justify right)))
  (property "Value" "?" (at 48.26 30.4799 0) (effects (font (size 1.27 1.27)) (justify right)))
  (property "Footprint" "Resistor_THT:R_Axial_DIN0204_L3.6mm_D1.6mm_P5.08mm_Horizontal" (at 44.45 29.21 0) (effects (font (size 1.27 1.27)) (hide yes)))
  (property "Datasheet" "~" (at 44.45 29.21 0) (effects (font (size 1.27 1.27)) (hide yes)))
  (property "Description" "Resistor, small symbol" (at 44.45 29.21 0) (effects (font (size 1.27 1.27)) (hide yes)))
  (pin "1")
  (pin "2"))
 (symbol
  (lib_name "GND_1")
  (lib_id "power:GND")
  (at 41.91 49.53 0)
  (unit 1)
  (exclude_from_sim no)
  (in_bom yes)
  (on_board yes)
  (dnp no)
  (fields_autoplaced yes)
  (property "Reference" "#PWR0152" (at 41.91 55.88 0) (effects (font (size 1.27 1.27)) (hide yes)))
  (property "Value" "GND" (at 41.91 53.6631 0) (effects (font (size 1.27 1.27))))
  (property "Footprint" "" (at 41.91 49.53 0) (effects (font (size 1.27 1.27)) (hide yes)))
  (property "Datasheet" "" (at 41.91 49.53 0) (effects (font (size 1.27 1.27)) (hide yes)))
  (property "Description" "" (at 41.91 49.53 0) (effects (font (size 1.27 1.27)) (hide yes)))
  (pin "1"))
 (symbol
  (lib_id "Device:R_Small")
  (at 24.13 43.18 0)
  (unit 1)
  (exclude_from_sim no)
  (in_bom yes)
  (on_board yes)
  (dnp no)
  (fields_autoplaced yes)
  (property "Reference" "R19" (at 27.94 41.9099 0) (effects (font (size 1.27 1.27)) (justify left)))
  (property "Value" "10k" (at 27.94 44.4499 0) (effects (font (size 1.27 1.27)) (justify left)))
  (property "Footprint" "Resistor_THT:R_Axial_DIN0204_L3.6mm_D1.6mm_P5.08mm_Horizontal" (at 24.13 43.18 0) (effects (font (size 1.27 1.27)) (hide yes)))
  (property "Datasheet" "~" (at 24.13 43.18 0) (effects (font (size 1.27 1.27)) (hide yes)))
  (property "Description" "Resistor, small symbol" (at 24.13 43.18 0) (effects (font (size 1.27 1.27)) (hide yes)))
  (pin "1")
  (pin "2"))
 (symbol
  (lib_id "power:+12V")
  (at 33.02 29.21 0)
  (unit 1)
  (exclude_from_sim no)
  (in_bom yes)
  (on_board yes)
  (dnp no)
  (fields_autoplaced yes)
  (property "Reference" "#PWR035" (at 33.02 33.02 0) (effects (font (size 1.27 1.27)) (hide yes)))
  (property "Value" "+12V" (at 33.02 24.13 0) (effects (font (size 1.27 1.27))))
  (property "Footprint" "" (at 33.02 29.21 0) (effects (font (size 1.27 1.27)) (hide yes)))
  (property "Datasheet" "" (at 33.02 29.21 0) (effects (font (size 1.27 1.27)) (hide yes)))
  (property "Description" "Power symbol creates a global label with name \"+12V\"" (at 33.02 29.21 0) (effects (font (size 1.27 1.27)) (hide yes)))
  (pin "1"))
 (symbol
  (lib_id "power:+5V")
  (at 168.91 38.1 0)
  (unit 1)
  (exclude_from_sim no)
  (in_bom yes)
  (on_board yes)
  (dnp no)
  (property "Reference" "#PWR0157" (at 168.91 41.91 0) (effects (font (size 1.27 1.27)) (hide yes)))
  (property "Value" "+5V" (at 168.91 34.925 0) (effects (font (size 1.27 1.27))))
  (property "Footprint" "" (at 168.91 38.1 0) (effects (font (size 1.27 1.27)) (hide yes)))
  (property "Datasheet" "" (at 168.91 38.1 0) (effects (font (size 1.27 1.27)) (hide yes)))
  (property "Description" "" (at 168.91 38.1 0) (effects (font (size 1.27 1.27)) (hide yes)))
  (pin "1"))
 (symbol
  (lib_id "Device:R_Small")
  (at 33.02 31.75 180)
  (unit 1)
  (exclude_from_sim no)
  (in_bom yes)
  (on_board yes)
  (dnp no)
  (fields_autoplaced yes)
  (property "Reference" "R20" (at 35.56 30.4799 0) (effects (font (size 1.27 1.27)) (justify right)))
  (property "Value" "470E" (at 35.56 33.0199 0) (effects (font (size 1.27 1.27)) (justify right)))
  (property "Footprint" "Resistor_THT:R_Axial_DIN0411_L9.9mm_D3.6mm_P12.70mm_Horizontal" (at 33.02 31.75 0) (effects (font (size 1.27 1.27)) (hide yes)))
  (property "Datasheet" "~" (at 33.02 31.75 0) (effects (font (size 1.27 1.27)) (hide yes)))
  (property "Description" "Resistor, small symbol" (at 33.02 31.75 0) (effects (font (size 1.27 1.27)) (hide yes)))
  (pin "1")
  (pin "2"))
 (symbol
  (lib_id "Device:R_Small")
  (at 76.2 40.64 180)
  (unit 1)
  (exclude_from_sim no)
  (in_bom yes)
  (on_board yes)
  (dnp no)
  (fields_autoplaced yes)
  (property "Reference" "R13" (at 78.74 39.3699 0) (effects (font (size 1.27 1.27)) (justify right)))
  (property "Value" "470E" (at 78.74 41.9099 0) (effects (font (size 1.27 1.27)) (justify right)))
  (property "Footprint" "Resistor_THT:R_Axial_DIN0411_L9.9mm_D3.6mm_P12.70mm_Horizontal" (at 76.2 40.64 0) (effects (font (size 1.27 1.27)) (hide yes)))
  (property "Datasheet" "~" (at 76.2 40.64 0) (effects (font (size 1.27 1.27)) (hide yes)))
  (property "Description" "Resistor, small symbol" (at 76.2 40.64 0) (effects (font (size 1.27 1.27)) (hide yes)))
  (pin "1")
  (pin "2"))
 (symbol
  (lib_id "power:GND")
  (at 33.02 57.15 0)
  (unit 1)
  (exclude_from_sim no)
  (in_bom yes)
  (on_board yes)
  (dnp no)
  (property "Reference" "#PWR074" (at 33.02 63.5 0) (effects (font (size 1.27 1.27)) (hide yes)))
  (property "Value" "GND" (at 33.02 60.96 0) (effects (font (size 1.27 1.27))))
  (property "Footprint" "" (at 33.02 57.15 0) (effects (font (size 1.27 1.27)) (hide yes)))
  (property "Datasheet" "" (at 33.02 57.15 0) (effects (font (size 1.27 1.27)) (hide yes)))
  (property "Description" "" (at 33.02 57.15 0) (effects (font (size 1.27 1.27)) (hide yes)))
  (pin "1"))
 (symbol
  (lib_id "Device:C_Small")
  (at 53.34 48.26 0)
  (unit 1)
  (exclude_from_sim no)
  (in_bom yes)
  (on_board yes)
  (dnp no)
  (fields_autoplaced yes)
  (property "Reference" "C20" (at 55.88 46.9962 0) (effects (font (size 1.27 1.27)) (justify left)))
  (property "Value" "?" (at 55.88 49.5362 0) (effects (font (size 1.27 1.27)) (justify left)))
  (property "Footprint" "Capacitor_THT:C_Disc_D4.7mm_W2.5mm_P5.00mm" (at 53.34 48.26 0) (effects (font (size 1.27 1.27)) (hide yes)))
  (property "Datasheet" "~" (at 53.34 48.26 0) (effects (font (size 1.27 1.27)) (hide yes)))
  (property "Description" "" (at 53.34 48.26 0) (effects (font (size 1.27 1.27)) (hide yes)))
  (pin "1")
  (pin "2")))
